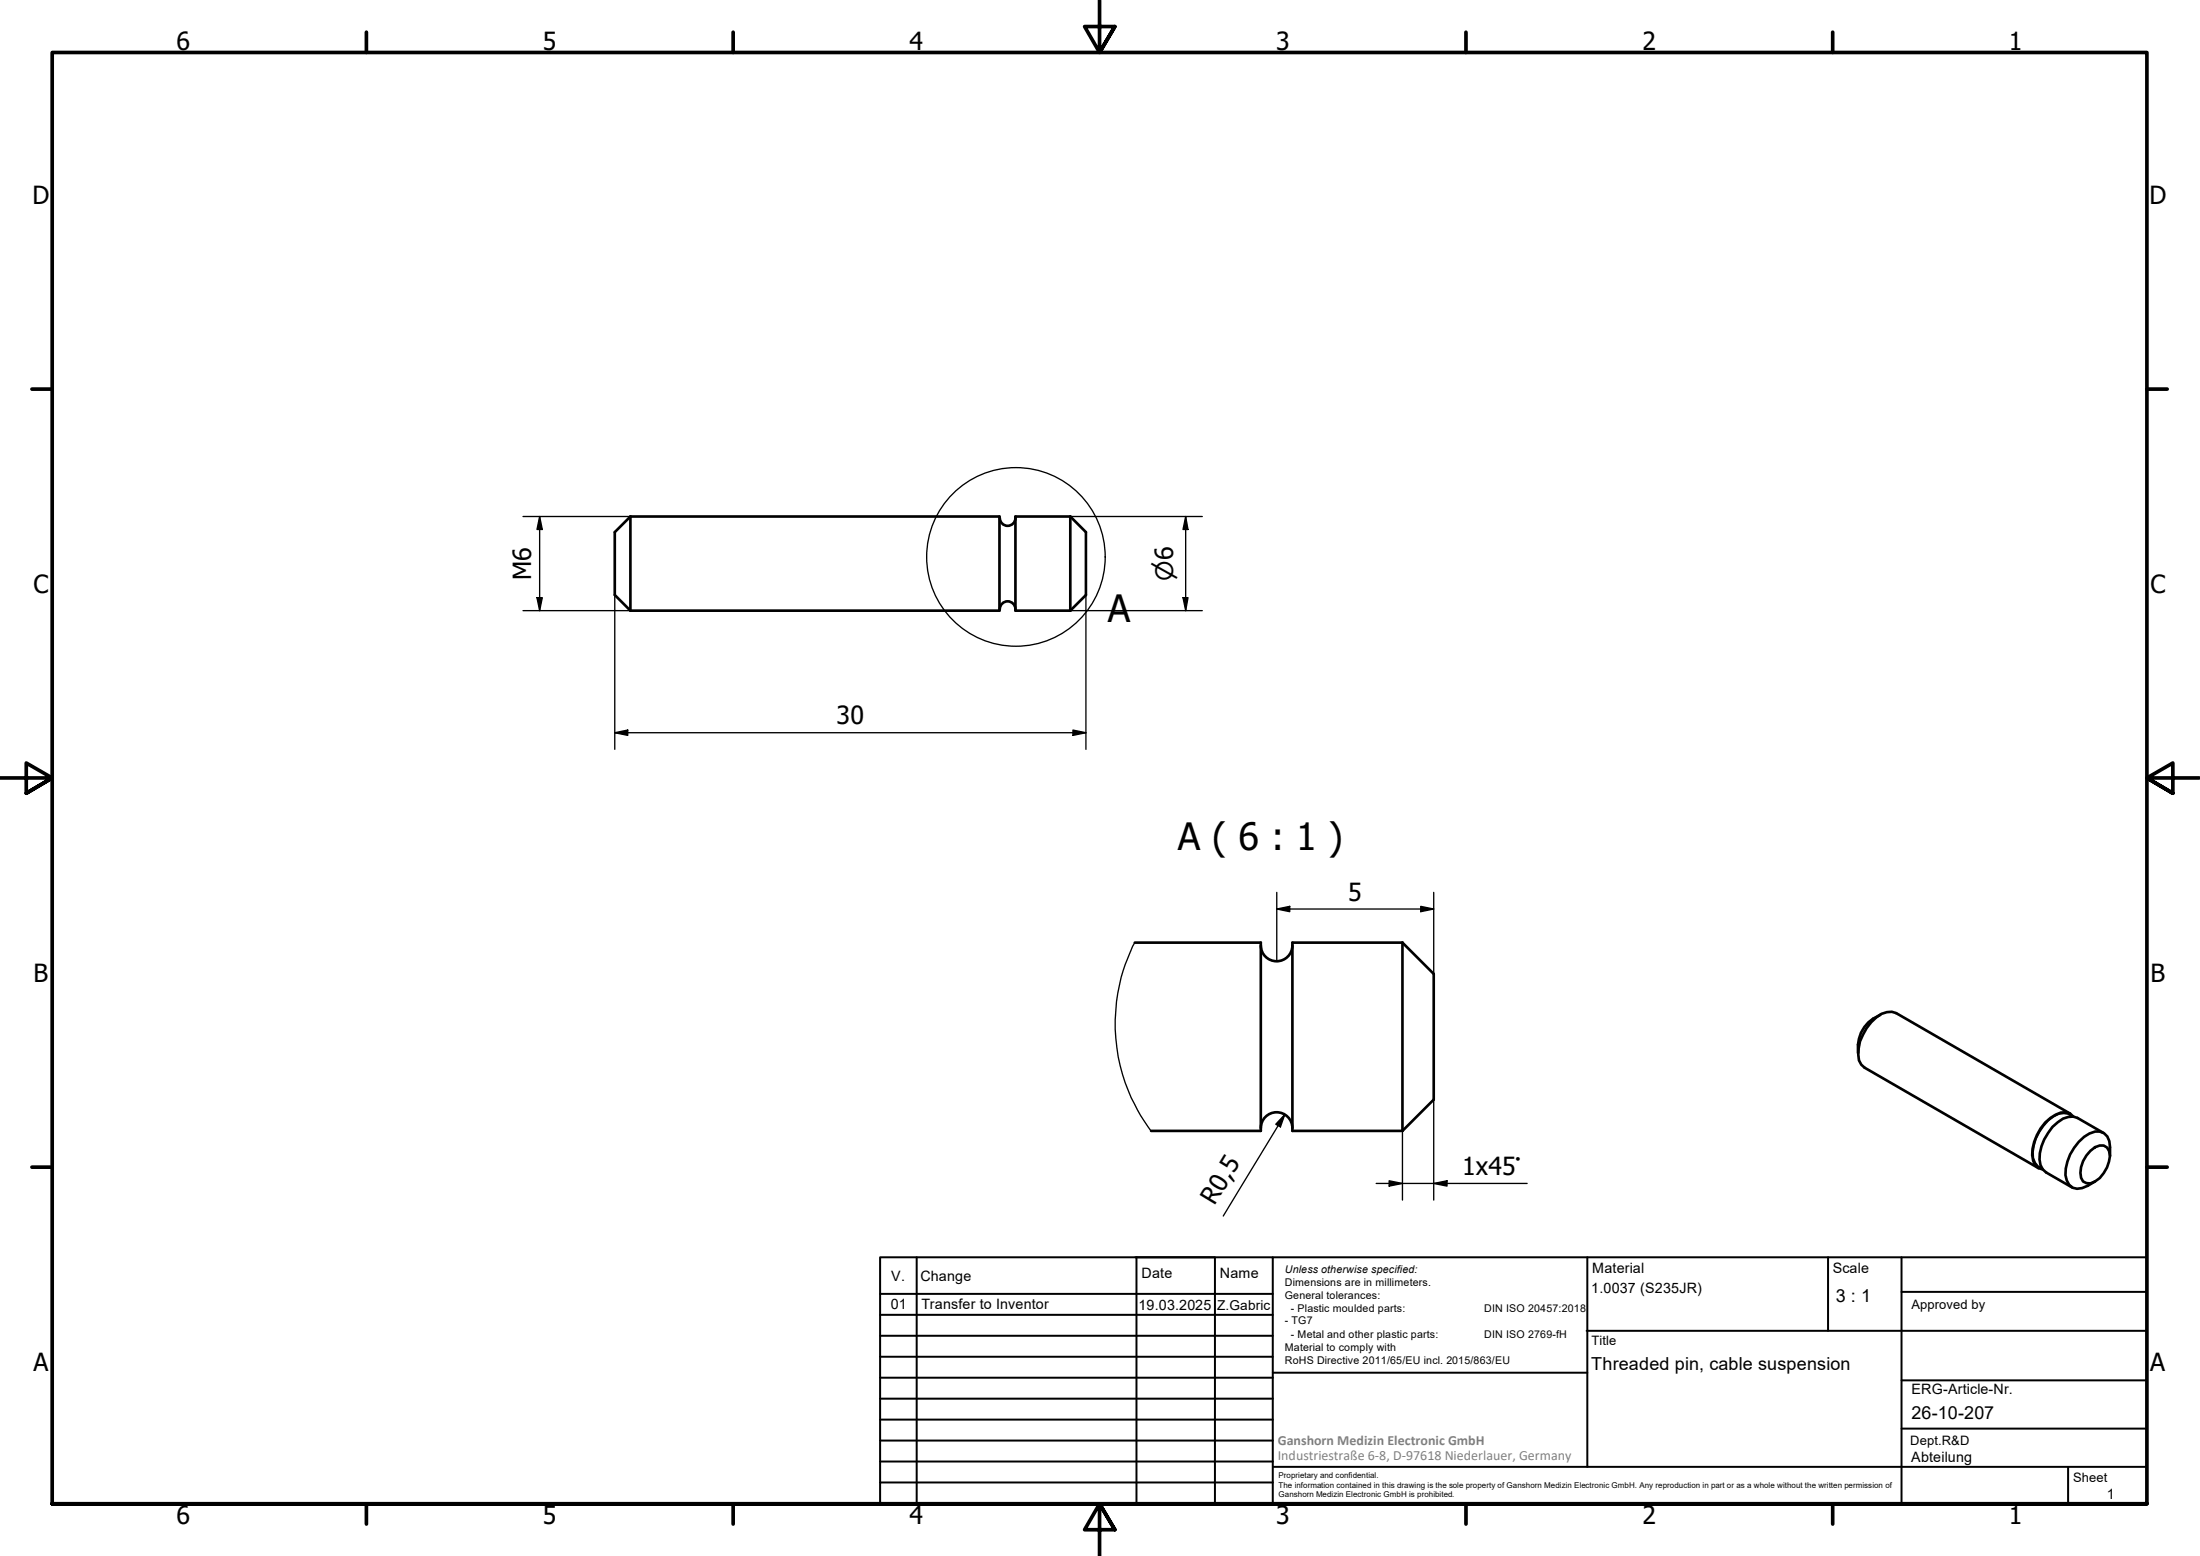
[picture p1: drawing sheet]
<svg xmlns="http://www.w3.org/2000/svg" width="420mm" height="297mm" viewBox="0 0 420 297" stroke-linecap="round" stroke-linejoin="round" font-family="sans-serif">
<!-- layer: Visible (ISO) -->
<g fill="none" stroke="#000" stroke-width=".51">
<path d="M120.4 98.6l-3 3v12l3 3M120.4 98.6v18M120.4 98.6h70.5v18h-70.5M190.9 98.9a1.49 1.49 0 0 0 1.5 1.5 1.49 1.49 0 0 0 1.5-1.5M204.4 98.6l3 3v12l-3 3M204.4 98.6v18M204.4 98.6h-10.5v18h10.5M190.9 116.3a1.49 1.49 0 0 1 1.5-1.5 1.49 1.49 0 0 1 1.5 1.5M216.7 179.9h24.1v36h-21M267.8 179.9l6 6v24l-6 6M267.8 179.9v36M267.8 179.9h-21v36h21"/>
<path d="M240.8 180.5a3 3 0 0 0 3 3 3 3 0 0 0 3-3M359.1 193.7a6.8 6.8 0 0 0-4.3 7.3M240.8 215.3a3 3 0 0 1 3-3 3 3 0 0 1 3 3M395.4 212.6l-33.3-19.2a3.6 3.6 0 0 0-3.8 .8 9.5 9.5 0 0 0-3.4 7.1l.1 1.1 .5 .8 .6 .6 33.2 19.2M396 213.2a2.5 2.5 0 0 0-3.4-.4 8.9 8.9 0 0 0-4.5 7.7 2.46 2.46 0 0 0 2 2.8M399.2 219.7a2.29 2.29 0 0 1 3.2-.6l.4 .6a5.3 5.3 0 0 1-1 4.3l-.8 .9-.9 .6a1.72 1.72 0 0 1-2 .2 1.72 1.72 0 0 1-.8-1.8 6 6 0 0 1 1.9-4.2zM401.7 216.3l-5-2.9a3.5 3.5 0 0 0-3.7 .8 9.3 9.3 0 0 0-3.5 7.1l.2 1.1 .4 .9 .7 .5 4.9 2.9M403 220.6v-1.6a2.56 2.56 0 0 0-2.9-3 8.6 8.6 0 0 0-5.6 7.1 3.5 3.5 0 0 0 1.4 3.6l.8 .2 .9-.1 1.1-.4 1.4-.9"/>
</g>
<!-- layer: Break Line (ISO) -->
<path d="M216.7 179.9a34 34 0 0 0 3.1 36" fill="none" stroke="#000" stroke-width=".25"/>
<!-- layer: Visible Narrow (ISO) -->
<path d="M395.7 213.2a2.69 2.69 0 0 0-3.5 0 9 9 0 0 0-3.9 7.9l.4 .9 .6 .7 .7 .3" fill="none" stroke="#000" stroke-width=".38"/>
<!-- layer: Detail Boundary (ISO) -->
<circle cx="194" cy="106.3" r="17.1" fill="none" stroke="#000" stroke-width=".25"/>
<!-- layer: Border (ISO) -->
<g fill="none" stroke="#000" stroke-width=".7">
<path d="M70 6.1v3.9M140 6.1v3.9M210 0v10l-2.9-4.9h5.8l-2.9 4.9 2.9-4.9M280 6.1v3.9M350 6.1v3.9M6.1 74.3h3.9M410 74.3h3.9M0 148.5h10l-5-2.8v5.7l5-2.9-5 2.9M420 148.5h-10l5-2.8v5.7l-5-2.9 5 2.9M6.1 222.8h3.9M410 222.8h3.9M10 287.1v-277.1h400v277.1h-400h400"/>
<path d="M70 287.1v3.8M140 287.1v3.8M212.9 292l-2.9-4.9 2.9 4.9h-5.8l2.9-4.9v9.9M280 287.1v3.8M350 287.1v3.8"/>
</g>
<!-- layer: TitleBlock -->
<g fill="none" stroke="#000" stroke-width=".38">
<path d="M168.1 251h75M168.1 247h75M168.1 255h75M168.1 259h75M175.1 240v47M216.9 240h15M217 240v47M232 240v47M243.1 240.1v46.9h-75v-47h241.9v47.1h-167M303 254h107M303.1 240v40M349.1 240v14"/>
<path d="M363.2 240v47.1M363.2 246.6h46.8M168.1 271h75M168.1 263h75M168.1 267h75M168.1 275h75M168.1 279h75M243.1 262.1h60M363.2 272.7h46.8M363.2 263.5h46.8M168.1 283h75M216.9 287h15"/>
<path d="M243.1 280h166.9M395 280.1v7"/>
</g>
<!-- layer: Dimension (ISO) -->
<g fill="none" stroke="#000" stroke-width=".25">
<path d="M99.9 98.6h20.5M103.1 98.6l.5 2.5h-1zM103.1 98.6v18M204.4 98.6h25.2M226.4 98.6l.5 2.5h-1zM226.4 98.6v18M99.9 116.6h20.5M102.6 114.1h1l-.5 2.5zM117.4 113.6v29.5M204.4 116.6h25.2M207.4 113.6v29.5M225.9 114.1h1l-.5 2.5z"/>
<path d="M117.4 139.9l2.5-.5v1zM117.4 139.9h90M204.9 139.4l2.5 .5-2.5 .5zM243.8 173.5l2.5-.5v1zM243.8 173.5h30M243.8 170.4v13.1M271.3 173l2.5 .5-2.5 .5zM273.8 170.4v15.5M245.4 212.8l-.9 2.3-.9-.5zM245.4 212.8l-11.8 19.3M267.8 215.9v13.2M273.8 209.9v19.2"/>
<path d="M262.8 225.9h28.9M265.3 225.4l2.5 .5-2.5 .5zM273.8 225.9l2.6-.5v1z"/>
</g>
<path d="M102.6 114.1h1l-.5 2.5zM103.1 98.6l.5 2.5h-1zM225.9 114.1h1l-.5 2.5zM226.4 98.6l.5 2.5h-1zM117.4 139.9l2.5-.5v1zM204.9 139.4l2.5 .5-2.5 .5zM243.8 173.5l2.5-.5v1zM271.3 173l2.5 .5-2.5 .5zM245.4 212.8l-.9 2.3-.9-.5zM265.3 225.4l2.5 .5-2.5 .5zM273.8 225.9l2.6-.5v1z" fill="#000"/>
<g font-size="7.2">
<text x="211.6" y="118.7">A</text>
<text x="224.9" y="162.4">A ( 6 : 1 )</text>
</g>
<g font-size="4.8">
<text x="33.7" y="9.6">6</text>
<text x="103.7" y="9.6">5</text>
<text x="173.7" y="9.6">4</text>
<text x="243.7" y="9.6">3</text>
<text x="313.7" y="9.6">2</text>
<text x="383.7" y="9.6">1</text>
<text x="6.2" y="38.9">D</text>
<text x="410.5" y="38.9">D</text>
<text x="6.4" y="113.1">C</text>
<text x="101.5" y="110.8" transform="rotate(-90 101.5 110.8)">M6</text>
<text x="410.7" y="113.1">C</text>
<text x="159.8" y="138.3">30</text>
<text x="257.5" y="171.9">5</text>
<text x="6.4" y="187.4">B</text>
<text x="410.7" y="187.4">B</text>
<text x="279.3" y="224.3">1x45°</text>
<text x="232" y="230.2" transform="rotate(-59 232 230.2)">R0,5</text>
<text x="6.4" y="261.7">A</text>
<text x="410.7" y="261.7">A</text>
<text x="33.7" y="290.9">6</text>
<text x="103.7" y="290.9">5</text>
<text x="173.7" y="290.9">4</text>
<text x="243.7" y="290.9">3</text>
<text x="313.7" y="290.9">2</text>
<text x="383.7" y="290.9">1</text>
</g>
<text font-size="4.6" x="224" y="110.9" transform="rotate(-90 224 110.9)">⌀6</text>
<g font-size="3.4">
<text x="350.6" y="248.5">3 : 1</text>
<text x="303.9" y="261.6">Threaded pin, cable suspension</text>
<text x="365.1" y="270.9">26-10-207</text>
</g>
<g font-size="2.7">
<text x="170.2" y="244.5">V.</text>
<text x="175.8" y="244.5">Change</text>
<text x="218" y="244">Date</text>
<text x="233" y="244">Name</text>
<text x="304.1" y="243">Material</text>
<text x="350" y="243.1">Scale</text>
<text x="170.1" y="249.9">01</text>
<text x="176" y="249.9">Transfer to Inventor</text>
<text x="217.4" y="250">19.03.2025</text>
<text x="303.9" y="246.8">1.0037 (S235JR)</text>
<text x="365.1" y="266.1">ERG-Article-Nr.</text>
<text x="365" y="279">Abteilung</text>
<text x="402.3" y="286.2">1</text>
</g>
<g font-size="2.7" fill="#808080">
<text x="244" y="275.8">Ganshorn Medizin Electronic GmbH</text>
<text x="244" y="278.7">Industriestraße 6-8, D-97618 Niederlauer, Germany</text>
</g>
<text font-size="2.6" x="232.5" y="250">Z.Gabric</text>
<g font-size="2.5">
<text x="365.1" y="249.9">Approved by</text>
<text x="304" y="256.8">Title</text>
<text x="364.8" y="275.8">Dept.R&amp;D</text>
<text x="395.9" y="282.9">Sheet</text>
</g>
<g font-size="2">
<text x="245.4" y="242.9">Unless otherwise specified:</text>
<text x="245.4" y="245.4">Dimensions are in millimeters.</text>
<text x="245.4" y="247.9">General tolerances:</text>
<text x="246.5" y="250.4">- Plastic moulded parts:</text>
<text x="283.5" y="250.4">DIN ISO 20457:2018</text>
<text x="245.4" y="252.8">- TG7</text>
<text x="245.4" y="257.9">Material to comply with</text>
<text x="246.5" y="255.4">- Metal and other plastic parts:</text>
<text x="283.5" y="255.4">DIN ISO 2769-fH</text>
<text x="245.4" y="260.3">RoHS Directive 2011/65/EU incl. 2015/863/EU</text>
</g>
<g font-size="1.5">
<text x="244.2" y="282.2">Proprietary and confidential.</text>
<text x="244.2" y="284">The information contained in this drawing is the sole property of Ganshorn Medizin Electronic GmbH. Any reproduction in part or as a whole without the written permission of</text>
<text x="244.2" y="285.8">Ganshorn Medizin Electronic GmbH is prohibited.</text>
</g>
</svg>
